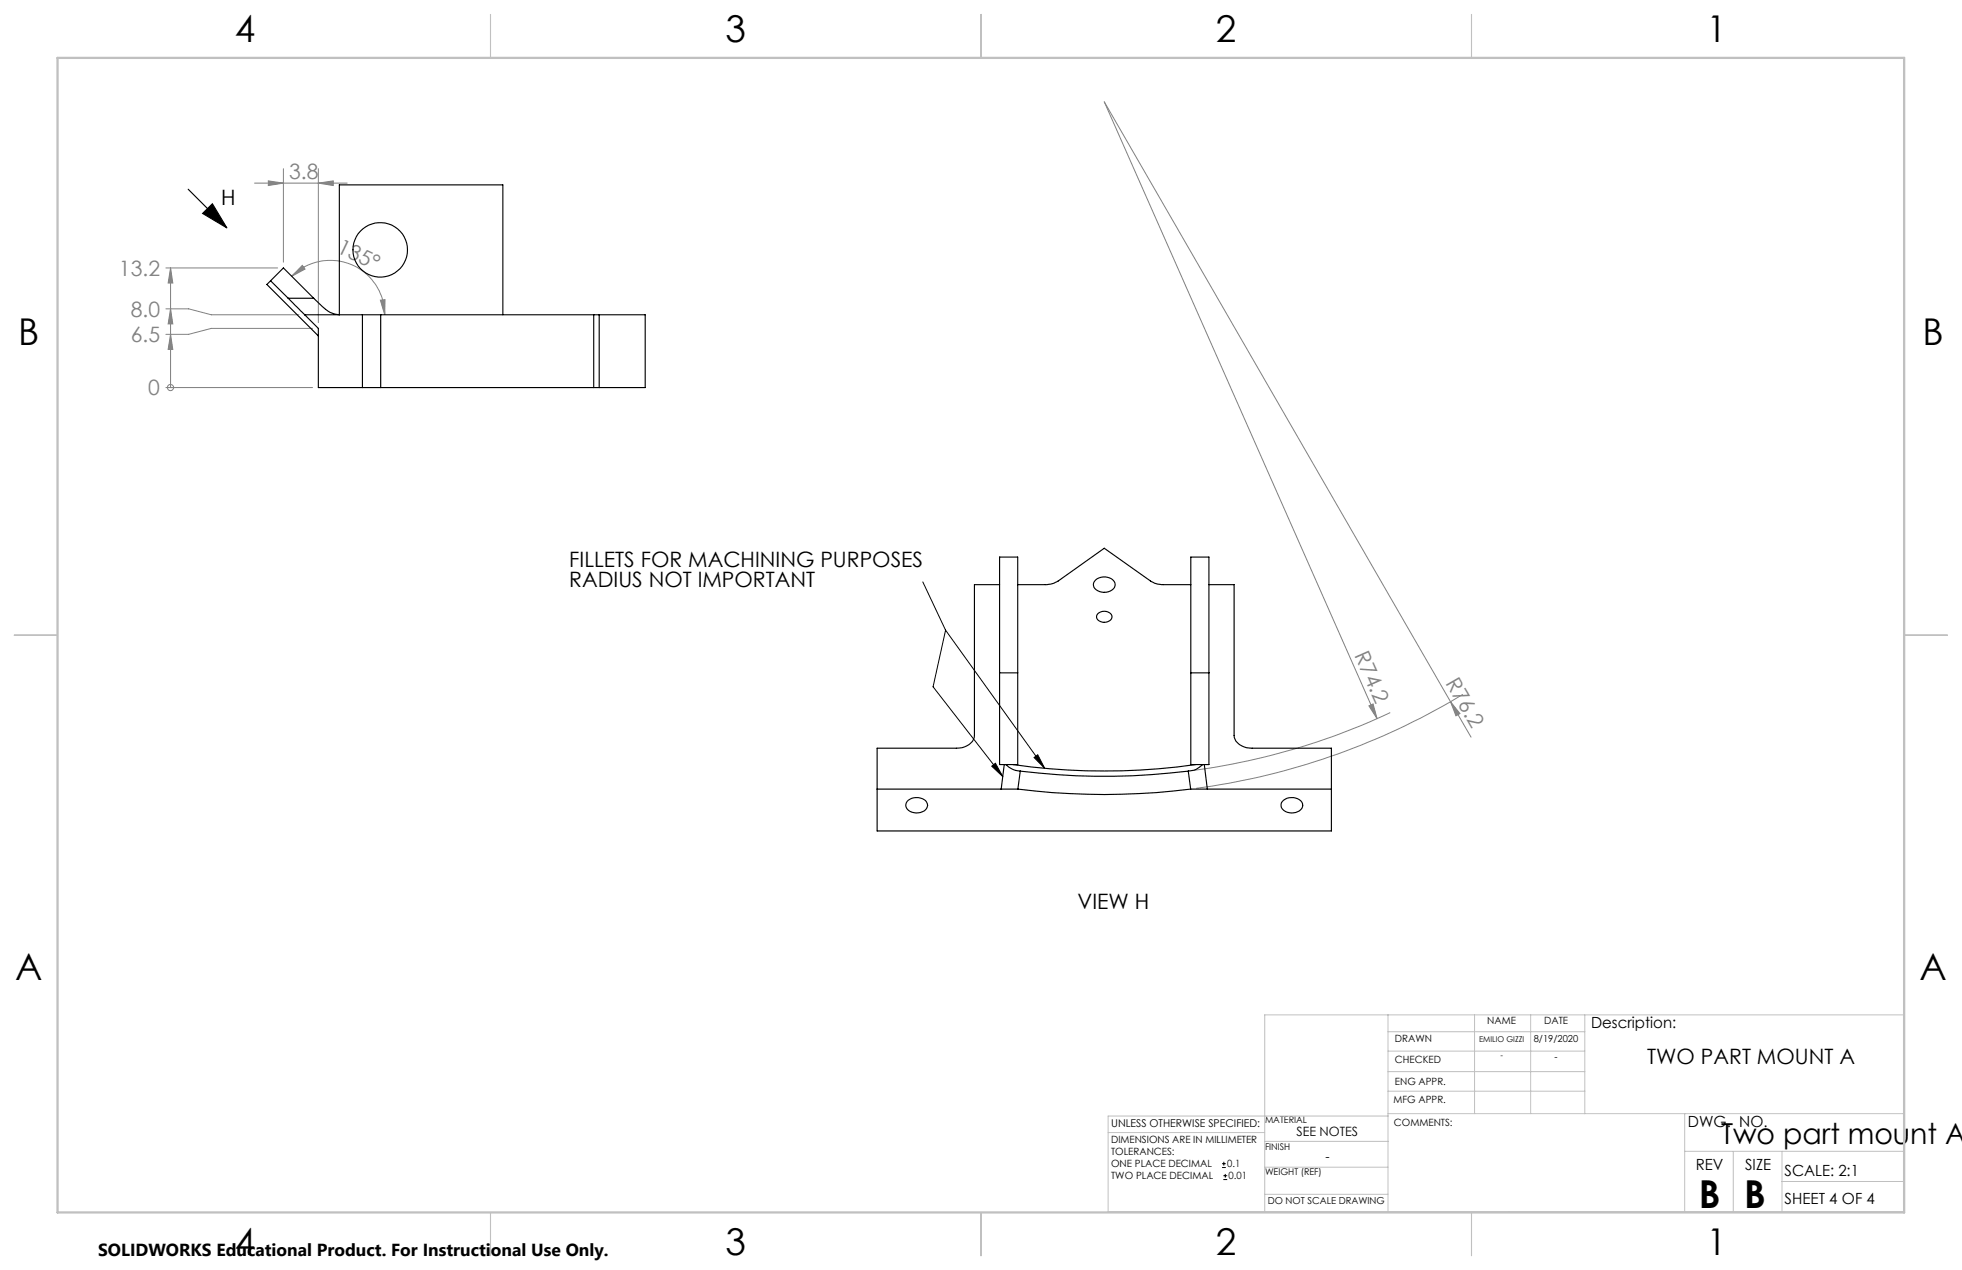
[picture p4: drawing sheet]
<svg xmlns="http://www.w3.org/2000/svg" width="432mm" height="279mm" viewBox="0 0 432 279" stroke-linecap="round" stroke-linejoin="round" font-family="sans-serif">
<path d="M203.1 128l5 10.6M208.1 138.6l21.8 30.4M208.1 138.6l-2.7 12.5 15.3 19.8M218.3 168.6l.8-.7 1.6 3zM227.6 166.7l.8-.6 1.5 2.9zM269 256.9h.8M269 256h.8M269.2 259.5h.9M269.2 258.7h.9M269.3 255.6v.8M269.7 258.3v.8" fill="none" stroke="#000" stroke-width=".22"/>
<path d="M41.4 41.6l8.5 8.5M44.6 47l2.1-2.2 3.2 5.3z" fill="none" stroke="#000" stroke-width=".25"/>
<g fill="none" stroke="#808080" stroke-width=".22">
<path d="M59.1 39.8l3.3 .5-3.3 .5zM62.4 37.1v20.6M70.1 37.1v33.9M36.5 58.9h24.6M37.5 58.9v26.4M37.5 58.9l.5 3.4h-1zM56 40.3h20.4M66.5 58.4l.6 .8-2.9 1.6zM70.1 40.3l3.2-.5v1zM36.5 67.9h5l5 1.4h19.3M37.5 73.6l.5 3.3h-1zM37.5 67.9l.5 3.4h-1z"/>
<path d="M64.2 60.8a12 12 0 0 1 13.1-2.6 12 12 0 0 1 7.4 11.1M68.8 72.2h-22.3l-5 1.4h-5M83.7 66l1-.1v3.4zM36.5 85.3h32.3M37.5 85.3h.1M301.3 155.3l.9-.4 .9 3.2zM306 156.8a147.2 147.2 0 0 1-43.2 12.7M319.2 154.4l2.1 2.6-.9 .5zM319.2 154.4l-76.2-132 60.1 135.7M319.2 154.4l4.5 7.8M321.9 152.8a151 151 0 0 1-58.6 20.6"/>
<circle cx="37.5" cy="85.2" r=".68"/>
</g>
<path d="M418.9 223.3v43.3" fill="none" stroke="#c0c0c0" stroke-width=".22" stroke-dasharray="15.2 1.3 1.3 1.3" stroke-dashoffset="5"/>
<g fill="none" stroke="#c0c0c0" stroke-width=".22">
<path d="M305.5 223.3v43.3M305.5 235.8h43.3M305.5 231.2h43.3M305.5 227h43.3M324.5 223.3v21.7M336.9 223.3v21.7M348.8 223.3v21.7M243.9 249.2h34.4M278.3 256.8h27.2M278.3 251.1h27.3M305.5 245h113.4M305.5 240.1h43.3"/>
<path d="M305.5 245.5h-61.6v21.1h175M370.8 245v21.6M370.8 253.3h48.1M381.5 253.3v13.3M392.2 259.9h26.7M392.2 253.3v13.3M278.3 262.7h27.2M418.9 265.1v-41.8h-140.6v43.3"/>
</g>
<path d="M108 3.2v9.5M215.9 3.2v9.5M323.8 3.2v9.5M3.1 139.7h9.6M419.1 139.7h9.5M108 266.7v9.6M215.9 266.7v9.6M323.8 266.7v9.6" fill="none" stroke="#c0c0c0" stroke-width=".25"/>
<path d="M12.7 12.7h406.4v254h-406.4z" fill="none" stroke="#c0c0c0" stroke-width=".5"/>
<g fill="#000">
<path d="M44.6 47l2.1-2.2 3.2 5.3z"/>
<path d="M218.3 168.6l.8-.7 1.6 3zM227.6 166.7l.8-.6 1.5 2.9z"/>
</g>
<g fill="#808080">
<path d="M301.3 155.3l.9-.4 .9 3.2z"/>
<path d="M319.2 154.4l2.1 2.6-.9 .5z"/>
<path d="M37.5 73.6l.5 3.3h-1zM37.5 67.9l.5 3.4h-1zM37.5 58.9l.5 3.4h-1z"/>
<path d="M83.7 66l1-.1v3.4zM66.5 58.4l.6 .8-2.9 1.6z"/>
<path d="M59.1 39.8l3.3 .5-3.3 .5zM70.1 40.3l3.2-.5v1z"/>
</g>
<g fill="none" stroke="#000" stroke-width=".25">
<path d="M59.5 61.8l-.8 .8 11.4 11.3M59.5 61.8l2.9-2.9 6.6 6.7M59.5 61.8l3.9 3.8M63.4 65.6l3.7 3.7M63.4 65.6h5.6M67.1 69.3l3 2.9v13.1h9.7M67.1 69.3h12.7M69 65.6l1.9 1.8a5.9 5.9 0 0 0 3.8 1.9v-28.6h36v28.6M79.8 69.3h4M79.8 69.3v16M83.8 69.3h46.9M83.8 69.3v16"/>
<path d="M130.7 69.3h1.2M130.7 69.3v16M131.9 69.3h10.1v16h-10.1M131.9 69.3v16M79.8 85.3h4M83.8 85.3h46.9M130.7 85.3h1.2M220 128.6h-5.5v33.2a3.5 3.5 0 0 1-4 2.8h-17.5v18.2h100v-18.2h-17.4a3.5 3.5 0 0 1-4-2.8v-33.2h-5.5M224 128.6h6a5.1 5.1 0 0 0 2.9-.8l10.1-7.2 10.2 7.2a4.9 4.9 0 0 0 2.8 .8h6.1M241.1 127.6a2.85 2.85 0 0 1 4.3 .6 1.78 1.78 0 0 1-1.9 2.1 2.47 2.47 0 0 1-2.8-1.4 1.27 1.27 0 0 1 .4-1.3zM241.6 135a1.95 1.95 0 0 1 3.1 .5 1.76 1.76 0 0 1-2.8 1.1 .98 .98 0 0 1-.3-1.6zM220 148h4"/>
<path d="M262.1 148h4M193 173.6h27.3M199.6 176.3a2.95 2.95 0 0 1 4.3 .2 1.59 1.59 0 0 1-1.3 2.3 2.3 2.3 0 0 1-3.2-1.8zM220.3 173.6h3.7M221 168.2h.4M221 168.2h-1v-45.6h4v45.6h-2.6M221 168.2l-.7 5.4M221.4 168.2a4.8 4.8 0 0 0 3.1 1.5M223 168.2a143.5 143.5 0 0 0 40.1 0M224 173.6a151.3 151.3 0 0 0 38 0M224.5 169.7a150.1 150.1 0 0 0 37 0M224.5 169.7l-.5 3.9"/>
<path d="M261.5 169.7l.5 3.9M262 173.6h3.7M264.7 168.2h.3M264.7 168.2a4.3 4.3 0 0 1-3.2 1.5M264.7 168.2h-2.6v-45.6h4v45.6h-1.1M265 168.2l.7 5.4M265.7 173.6h27.3M282.2 176.3a2.8 2.8 0 0 1 4.5 .5 1.85 1.85 0 0 1-2 2 2.34 2.34 0 0 1-2.8-1.5l.1-.7z"/>
<circle cx="83.7" cy="55" r="6"/>
</g>
<g font-size="8.5">
<text x="373.9" y="265.7">B</text>
<text x="383.8" y="265.7">B</text>
</g>
<g font-size="8.1">
<text x="51.7" y="9.3">4</text>
<text x="159.7" y="9.3">3</text>
<text x="267.6" y="9.3">2</text>
<text x="375.6" y="9.3">1</text>
<text x="4" y="76">B</text>
<text x="423.1" y="76">B</text>
<text x="3.3" y="215.7">A</text>
<text x="422.4" y="215.7">A</text>
<text x="51.7" y="276">4</text>
<text x="159.7" y="276">3</text>
<text x="267.6" y="276">2</text>
<text x="375.6" y="276">1</text>
</g>
<text font-size="6.3" x="378.8" y="251.8">Two part mount A</text>
<g font-size="4.7" fill="#808080">
<text x="63.6" y="39.3">3.8</text>
<text x="73.9" y="55.4" transform="rotate(25 73.9 55.4)">135°</text>
<text x="26.2" y="60.7">13.2</text>
<text x="28.8" y="69.7">8.0</text>
<text x="28.8" y="75.3">6.5</text>
<text x="32.6" y="87">0</text>
<text x="298" y="144.1" transform="rotate(66 298 144.1)">R74.2</text>
<text x="318" y="150.2" transform="rotate(60 318 150.2)">R76.2</text>
</g>
<g font-size="4.7">
<text x="48.7" y="45.2">H</text>
<text x="125.3" y="124.7">FILLETS FOR MACHINING PURPOSES</text>
<text x="125.3" y="129.2">RADIUS NOT IMPORTANT</text>
<text x="237.1" y="200">VIEW H</text>
<text x="362.5" y="234.1">TWO PART MOUNT A</text>
</g>
<text font-size="3.8" x="21.6" y="276.3">SOLIDWORKS Educational Product. For Instructional Use Only.</text>
<g font-size="3.4">
<text x="350.2" y="226.2">Description:</text>
<text x="371.5" y="247.9">DWG. NO.</text>
<text x="373.2" y="257.5">REV</text>
<text x="384.1" y="257.5">SIZE</text>
<text x="392.8" y="258.7">SCALE: 2:1</text>
<text x="392.8" y="264.9">SHEET 4 OF 4</text>
</g>
<g font-size="2.8">
<text x="285.3" y="250">SEE NOTES</text>
<text x="291.7" y="255.5">-</text>
</g>
<text font-size="2.4" x="244.5" y="247.8">UNLESS OTHERWISE SPECIFIED:</text>
<g font-size="2.2">
<text x="327.3" y="225.4">NAME</text>
<text x="339.8" y="225.4">DATE</text>
<text x="307" y="233.8">CHECKED</text>
<text x="307" y="229.3">DRAWN</text>
<text x="307" y="238.6">ENG APPR.</text>
<text x="306.7" y="242.7">MFG APPR.</text>
<text x="244.5" y="251.5">DIMENSIONS ARE IN MILLIMETER</text>
<text x="306.8" y="247.7">COMMENTS:</text>
<text x="244.5" y="254.2">TOLERANCES:</text>
<text x="244.5" y="256.8">ONE PLACE DECIMAL</text>
<text x="270.1" y="256.8">0.1</text>
<text x="244.5" y="259.5">TWO PLACE DECIMAL</text>
<text x="270.4" y="259.5">0.01</text>
</g>
<g font-size="2.1">
<text x="337.6" y="229.3">8/19/2020</text>
<text x="342.1" y="233.1">-</text>
<text x="279" y="264.9">DO NOT SCALE DRAWING</text>
</g>
<g font-size="2">
<text x="278.4" y="247.1">MATERIAL</text>
<text x="278.4" y="253">FINISH</text>
<text x="278.4" y="258.5">WEIGHT (REF)</text>
</g>
<g font-size="1.8">
<text x="325.5" y="229.3">EMILIO GIZZI</text>
<text x="330.2" y="232.9">-</text>
</g>
</svg>
